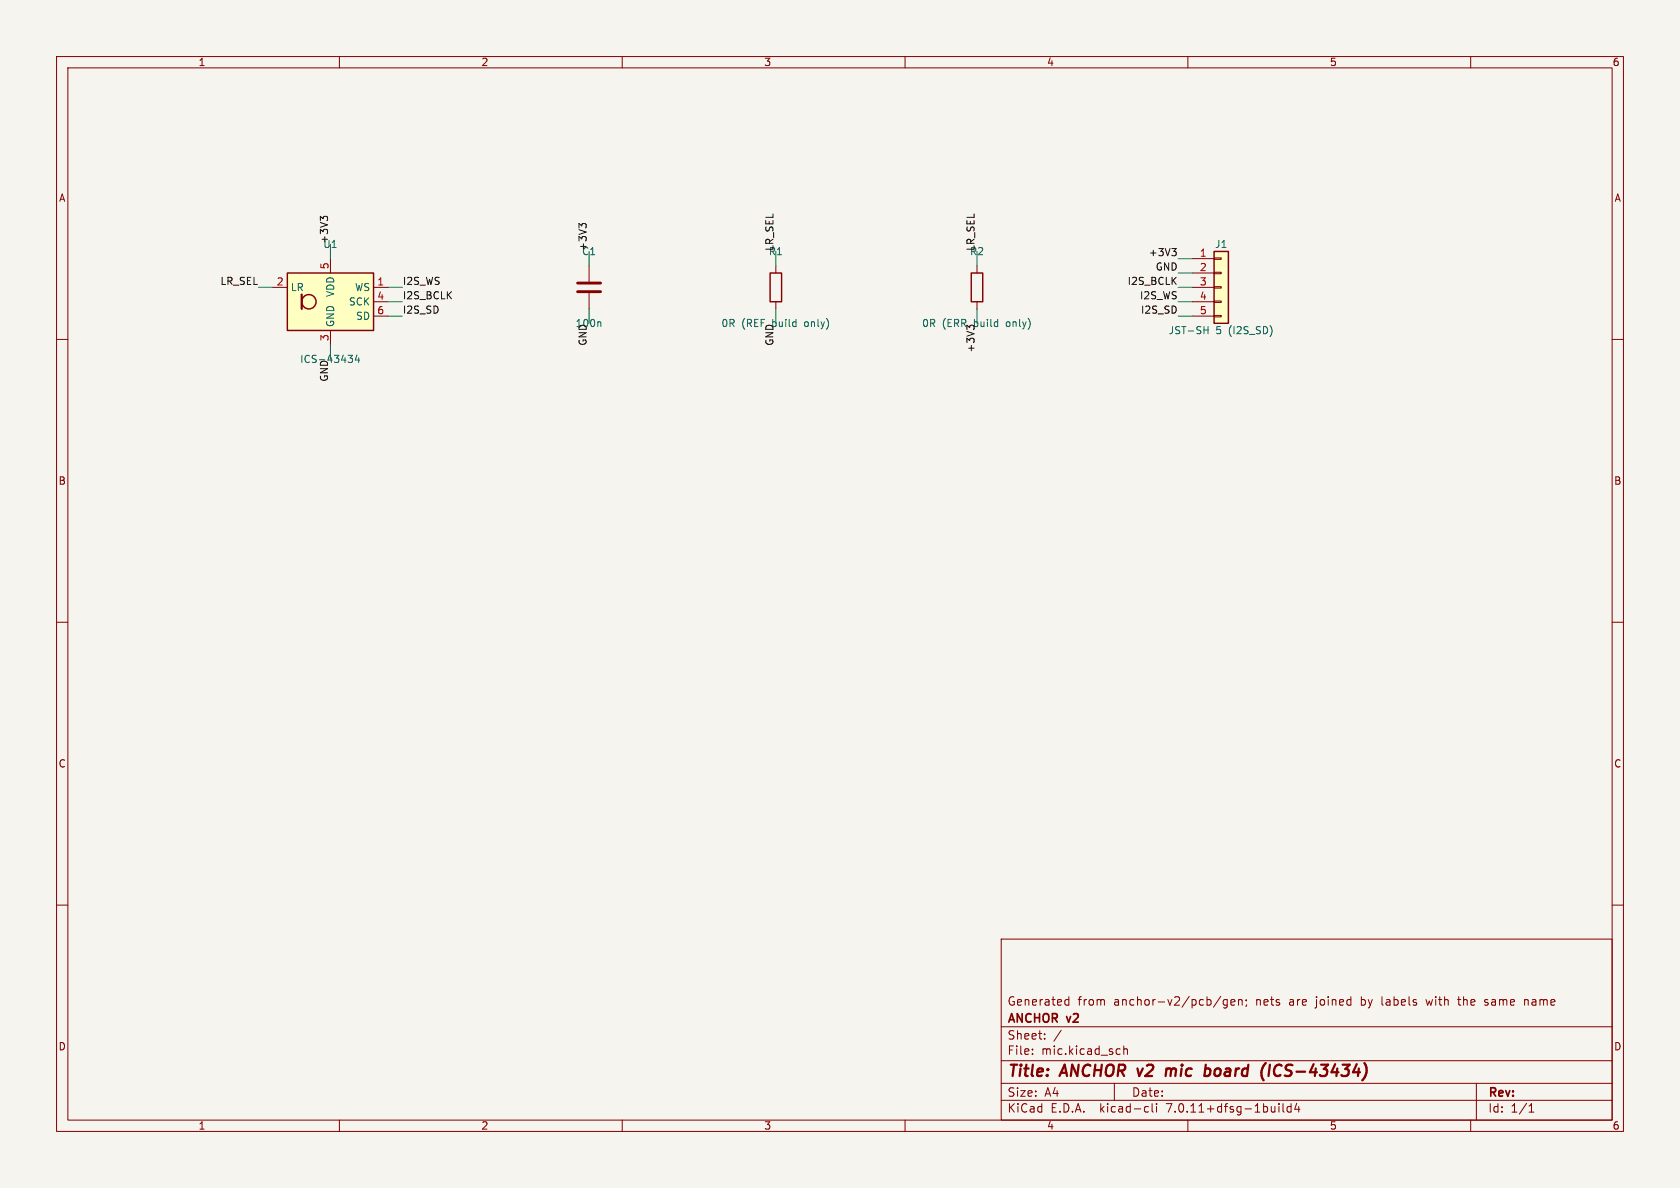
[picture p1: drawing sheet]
(kicad_sch (version 20230121) (generator eeschema) (paper "A4") (title_block (title "ANCHOR v2 mic board (ICS-43434)") (company "ANCHOR v2") (comment 1 "Generated from anchor-v2/pcb/gen; nets are joined by labels with the same name")) (lib_symbols (symbol "Sensor_Audio:ICS-43434" (in_bom yes) (on_board yes) (property "Reference" "MK" (at -7.62 6.35 0) (effects (font (size 1.27 1.27)) (justify left))) (property "Value" "ICS-43434" (at 1.27 6.35 0) (effects (font (size 1.27 1.27)) (justify left))) (property "Footprint" "Sensor_Audio:InvenSense_ICS-43434-6_3.5x2.65mm" (at 0 0 0) (effects (font (size 1.27 1.27)) hide)) (property "Datasheet" "https://www.invensense.com/wp-content/uploads/2016/02/DS-000069-ICS-43434-v1.2.pdf" (at 0 0 0) (effects (font (size 1.27 1.27)) hide)) (property "ki_keywords" "microphone MEMS 24bit I2S ICS-43434 TDK InvenSense" (at 0 0 0) (effects (font (size 1.27 1.27)) hide)) (property "ki_description" "TDK InvenSense MEMS Microphone, 24-bit I2S, 65 dBA SNR, LGA-6" (at 0 0 0) (effects (font (size 1.27 1.27)) hide)) (property "ki_fp_filters" "InvenSense*ICS*43434*" (at 0 0 0) (effects (font (size 1.27 1.27)) hide)) (symbol "ICS-43434_1_1" (rectangle (start -7.62 5.08) (end 7.62 -5.08) (stroke (width 0.254) (type default)) (fill (type background))) (circle (center -3.81 0) (radius 1.27) (stroke (width 0.254) (type default)) (fill (type none))) (polyline (pts (xy -5.08 1.27) (xy -5.08 -1.27)) (stroke (width 0.381) (type default)) (fill (type none))) (pin input line (at 10.16 2.54 180) (length 2.54) (name "WS" (effects (font (size 1.27 1.27)))) (number "1" (effects (font (size 1.27 1.27))))) (pin input line (at -10.16 2.54 0) (length 2.54) (name "LR" (effects (font (size 1.27 1.27)))) (number "2" (effects (font (size 1.27 1.27))))) (pin power_in line (at 0 -7.62 90) (length 2.54) (name "GND" (effects (font (size 1.27 1.27)))) (number "3" (effects (font (size 1.27 1.27))))) (pin input line (at 10.16 0 180) (length 2.54) (name "SCK" (effects (font (size 1.27 1.27)))) (number "4" (effects (font (size 1.27 1.27))))) (pin power_in line (at 0 7.62 270) (length 2.54) (name "VDD" (effects (font (size 1.27 1.27)))) (number "5" (effects (font (size 1.27 1.27))))) (pin output line (at 10.16 -2.54 180) (length 2.54) (name "SD" (effects (font (size 1.27 1.27)))) (number "6" (effects (font (size 1.27 1.27))))))) (symbol "Device:C" (pin_numbers hide) (pin_names (offset 0.254)) (in_bom yes) (on_board yes) (property "Reference" "C" (at 0.635 2.54 0) (effects (font (size 1.27 1.27)) (justify left))) (property "Value" "C" (at 0.635 -2.54 0) (effects (font (size 1.27 1.27)) (justify left))) (property "Footprint" "" (at 0.9652 -3.81 0) (effects (font (size 1.27 1.27)) hide)) (property "Datasheet" "~" (at 0 0 0) (effects (font (size 1.27 1.27)) hide)) (property "ki_keywords" "cap capacitor" (at 0 0 0) (effects (font (size 1.27 1.27)) hide)) (property "ki_description" "Unpolarized capacitor" (at 0 0 0) (effects (font (size 1.27 1.27)) hide)) (property "ki_fp_filters" "C_*" (at 0 0 0) (effects (font (size 1.27 1.27)) hide)) (symbol "C_0_1" (polyline (pts (xy -2.032 -0.762) (xy 2.032 -0.762)) (stroke (width 0.508) (type default)) (fill (type none))) (polyline (pts (xy -2.032 0.762) (xy 2.032 0.762)) (stroke (width 0.508) (type default)) (fill (type none)))) (symbol "C_1_1" (pin passive line (at 0 3.81 270) (length 2.794) (name "~" (effects (font (size 1.27 1.27)))) (number "1" (effects (font (size 1.27 1.27))))) (pin passive line (at 0 -3.81 90) (length 2.794) (name "~" (effects (font (size 1.27 1.27)))) (number "2" (effects (font (size 1.27 1.27))))))) (symbol "Device:R" (pin_numbers hide) (pin_names (offset 0)) (in_bom yes) (on_board yes) (property "Reference" "R" (at 2.032 0 90) (effects (font (size 1.27 1.27)))) (property "Value" "R" (at 0 0 90) (effects (font (size 1.27 1.27)))) (property "Footprint" "" (at -1.778 0 90) (effects (font (size 1.27 1.27)) hide)) (property "Datasheet" "~" (at 0 0 0) (effects (font (size 1.27 1.27)) hide)) (property "ki_keywords" "R res resistor" (at 0 0 0) (effects (font (size 1.27 1.27)) hide)) (property "ki_description" "Resistor" (at 0 0 0) (effects (font (size 1.27 1.27)) hide)) (property "ki_fp_filters" "R_*" (at 0 0 0) (effects (font (size 1.27 1.27)) hide)) (symbol "R_0_1" (rectangle (start -1.016 -2.54) (end 1.016 2.54) (stroke (width 0.254) (type default)) (fill (type none)))) (symbol "R_1_1" (pin passive line (at 0 3.81 270) (length 1.27) (name "~" (effects (font (size 1.27 1.27)))) (number "1" (effects (font (size 1.27 1.27))))) (pin passive line (at 0 -3.81 90) (length 1.27) (name "~" (effects (font (size 1.27 1.27)))) (number "2" (effects (font (size 1.27 1.27))))))) (symbol "Connector_Generic:Conn_01x05" (pin_names (offset 1.016) hide) (in_bom yes) (on_board yes) (property "Reference" "J" (at 0 7.62 0) (effects (font (size 1.27 1.27)))) (property "Value" "Conn_01x05" (at 0 -7.62 0) (effects (font (size 1.27 1.27)))) (property "Footprint" "" (at 0 0 0) (effects (font (size 1.27 1.27)) hide)) (property "Datasheet" "~" (at 0 0 0) (effects (font (size 1.27 1.27)) hide)) (property "ki_keywords" "connector" (at 0 0 0) (effects (font (size 1.27 1.27)) hide)) (property "ki_description" "Generic connector, single row, 01x05, script generated (kicad-library-utils/schlib/autogen/connector/)" (at 0 0 0) (effects (font (size 1.27 1.27)) hide)) (property "ki_fp_filters" "Connector*:*_1x??_*" (at 0 0 0) (effects (font (size 1.27 1.27)) hide)) (symbol "Conn_01x05_1_1" (rectangle (start -1.27 -4.953) (end 0 -5.207) (stroke (width 0.1524) (type default)) (fill (type none))) (rectangle (start -1.27 -2.413) (end 0 -2.667) (stroke (width 0.1524) (type default)) (fill (type none))) (rectangle (start -1.27 0.127) (end 0 -0.127) (stroke (width 0.1524) (type default)) (fill (type none))) (rectangle (start -1.27 2.667) (end 0 2.413) (stroke (width 0.1524) (type default)) (fill (type none))) (rectangle (start -1.27 5.207) (end 0 4.953) (stroke (width 0.1524) (type default)) (fill (type none))) (rectangle (start -1.27 6.35) (end 1.27 -6.35) (stroke (width 0.254) (type default)) (fill (type background))) (pin passive line (at -5.08 5.08 0) (length 3.81) (name "Pin_1" (effects (font (size 1.27 1.27)))) (number "1" (effects (font (size 1.27 1.27))))) (pin passive line (at -5.08 2.54 0) (length 3.81) (name "Pin_2" (effects (font (size 1.27 1.27)))) (number "2" (effects (font (size 1.27 1.27))))) (pin passive line (at -5.08 0 0) (length 3.81) (name "Pin_3" (effects (font (size 1.27 1.27)))) (number "3" (effects (font (size 1.27 1.27))))) (pin passive line (at -5.08 -2.54 0) (length 3.81) (name "Pin_4" (effects (font (size 1.27 1.27)))) (number "4" (effects (font (size 1.27 1.27))))) (pin passive line (at -5.08 -5.08 0) (length 3.81) (name "Pin_5" (effects (font (size 1.27 1.27)))) (number "5" (effects (font (size 1.27 1.27)))))))) (symbol (lib_id "Sensor_Audio:ICS-43434") (at 58.42 53.34 0) (unit 1) (in_bom yes) (on_board yes) (dnp no) (property "Reference" "U1" (at 58.42 43.18 0) (effects (font (size 1.27 1.27))))(property "Value" "ICS-43434" (at 58.42 63.50 0) (effects (font (size 1.27 1.27))))(property "Footprint" "Sensor_Audio:InvenSense_ICS-43434-6_3.5x2.65mm" (at 58.42 66.04 0) (effects (font (size 1.27 1.27)) hide))(property "Datasheet" "" (at 58.42 66.04 0) (effects (font (size 1.27 1.27)) hide))(property "MPN" "ICS-43434" (at 58.42 53.34 0) (effects (font (size 1.27 1.27)) hide))(property "LCSC" "C5656610" (at 58.42 53.34 0) (effects (font (size 1.27 1.27)) hide)) (pin "1") (pin "2") (pin "3") (pin "4") (pin "5") (pin "6")) (wire (pts (xy 68.58 50.80) (xy 71.12 50.80)) (stroke (width 0) (type default))) (label "I2S_WS" (at 71.12 50.80 0) (fields_autoplaced) (effects (font (size 1.27 1.27)) (justify left bottom))) (wire (pts (xy 48.26 50.80) (xy 45.72 50.80)) (stroke (width 0) (type default))) (label "LR_SEL" (at 45.72 50.80 180) (fields_autoplaced) (effects (font (size 1.27 1.27)) (justify right bottom))) (wire (pts (xy 58.42 60.96) (xy 58.42 63.50)) (stroke (width 0) (type default))) (label "GND" (at 58.42 63.50 270) (fields_autoplaced) (effects (font (size 1.27 1.27)) (justify right bottom))) (wire (pts (xy 68.58 53.34) (xy 71.12 53.34)) (stroke (width 0) (type default))) (label "I2S_BCLK" (at 71.12 53.34 0) (fields_autoplaced) (effects (font (size 1.27 1.27)) (justify left bottom))) (wire (pts (xy 58.42 45.72) (xy 58.42 43.18)) (stroke (width 0) (type default))) (label "+3V3" (at 58.42 43.18 90) (fields_autoplaced) (effects (font (size 1.27 1.27)) (justify left bottom))) (wire (pts (xy 68.58 55.88) (xy 71.12 55.88)) (stroke (width 0) (type default))) (label "I2S_SD" (at 71.12 55.88 0) (fields_autoplaced) (effects (font (size 1.27 1.27)) (justify left bottom))) (symbol (lib_id "Device:C") (at 104.14 50.80 0) (unit 1) (in_bom yes) (on_board yes) (dnp no) (property "Reference" "C1" (at 104.14 44.45 0) (effects (font (size 1.27 1.27))))(property "Value" "100n" (at 104.14 57.15 0) (effects (font (size 1.27 1.27))))(property "Footprint" "Capacitor_SMD:C_0603_1608Metric" (at 104.14 59.69 0) (effects (font (size 1.27 1.27)) hide))(property "Datasheet" "" (at 104.14 59.69 0) (effects (font (size 1.27 1.27)) hide)) (pin "1") (pin "2")) (wire (pts (xy 104.14 46.99) (xy 104.14 44.45)) (stroke (width 0) (type default))) (label "+3V3" (at 104.14 44.45 90) (fields_autoplaced) (effects (font (size 1.27 1.27)) (justify left bottom))) (wire (pts (xy 104.14 54.61) (xy 104.14 57.15)) (stroke (width 0) (type default))) (label "GND" (at 104.14 57.15 270) (fields_autoplaced) (effects (font (size 1.27 1.27)) (justify right bottom))) (symbol (lib_id "Device:R") (at 137.16 50.80 0) (unit 1) (in_bom yes) (on_board yes) (dnp no) (property "Reference" "R1" (at 137.16 44.45 0) (effects (font (size 1.27 1.27))))(property "Value" "0R (REF build only)" (at 137.16 57.15 0) (effects (font (size 1.27 1.27))))(property "Footprint" "Resistor_SMD:R_0603_1608Metric" (at 137.16 59.69 0) (effects (font (size 1.27 1.27)) hide))(property "Datasheet" "" (at 137.16 59.69 0) (effects (font (size 1.27 1.27)) hide)) (pin "1") (pin "2")) (wire (pts (xy 137.16 46.99) (xy 137.16 44.45)) (stroke (width 0) (type default))) (label "LR_SEL" (at 137.16 44.45 90) (fields_autoplaced) (effects (font (size 1.27 1.27)) (justify left bottom))) (wire (pts (xy 137.16 54.61) (xy 137.16 57.15)) (stroke (width 0) (type default))) (label "GND" (at 137.16 57.15 270) (fields_autoplaced) (effects (font (size 1.27 1.27)) (justify right bottom))) (symbol (lib_id "Device:R") (at 172.72 50.80 0) (unit 1) (in_bom yes) (on_board yes) (dnp no) (property "Reference" "R2" (at 172.72 44.45 0) (effects (font (size 1.27 1.27))))(property "Value" "0R (ERR build only)" (at 172.72 57.15 0) (effects (font (size 1.27 1.27))))(property "Footprint" "Resistor_SMD:R_0603_1608Metric" (at 172.72 59.69 0) (effects (font (size 1.27 1.27)) hide))(property "Datasheet" "" (at 172.72 59.69 0) (effects (font (size 1.27 1.27)) hide)) (pin "1") (pin "2")) (wire (pts (xy 172.72 46.99) (xy 172.72 44.45)) (stroke (width 0) (type default))) (label "LR_SEL" (at 172.72 44.45 90) (fields_autoplaced) (effects (font (size 1.27 1.27)) (justify left bottom))) (wire (pts (xy 172.72 54.61) (xy 172.72 57.15)) (stroke (width 0) (type default))) (label "+3V3" (at 172.72 57.15 270) (fields_autoplaced) (effects (font (size 1.27 1.27)) (justify right bottom))) (symbol (lib_id "Connector_Generic:Conn_01x05") (at 215.90 50.80 0) (unit 1) (in_bom yes) (on_board yes) (dnp no) (property "Reference" "J1" (at 215.90 43.18 0) (effects (font (size 1.27 1.27))))(property "Value" "JST-SH 5 (I2S_SD)" (at 215.90 58.42 0) (effects (font (size 1.27 1.27))))(property "Footprint" "Connector_JST:JST_SH_SM05B-SRSS-TB_1x05-1MP_P1.00mm_Horizontal" (at 215.90 60.96 0) (effects (font (size 1.27 1.27)) hide))(property "Datasheet" "" (at 215.90 60.96 0) (effects (font (size 1.27 1.27)) hide))(property "MPN" "SM05B-SRSS-TB" (at 215.90 50.80 0) (effects (font (size 1.27 1.27)) hide)) (pin "1") (pin "2") (pin "3") (pin "4") (pin "5")) (wire (pts (xy 210.82 45.72) (xy 208.28 45.72)) (stroke (width 0) (type default))) (label "+3V3" (at 208.28 45.72 180) (fields_autoplaced) (effects (font (size 1.27 1.27)) (justify right bottom))) (wire (pts (xy 210.82 48.26) (xy 208.28 48.26)) (stroke (width 0) (type default))) (label "GND" (at 208.28 48.26 180) (fields_autoplaced) (effects (font (size 1.27 1.27)) (justify right bottom))) (wire (pts (xy 210.82 50.80) (xy 208.28 50.80)) (stroke (width 0) (type default))) (label "I2S_BCLK" (at 208.28 50.80 180) (fields_autoplaced) (effects (font (size 1.27 1.27)) (justify right bottom))) (wire (pts (xy 210.82 53.34) (xy 208.28 53.34)) (stroke (width 0) (type default))) (label "I2S_WS" (at 208.28 53.34 180) (fields_autoplaced) (effects (font (size 1.27 1.27)) (justify right bottom))) (wire (pts (xy 210.82 55.88) (xy 208.28 55.88)) (stroke (width 0) (type default))) (label "I2S_SD" (at 208.28 55.88 180) (fields_autoplaced) (effects (font (size 1.27 1.27)) (justify right bottom))) (sheet_instances (path "" (page "1"))))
